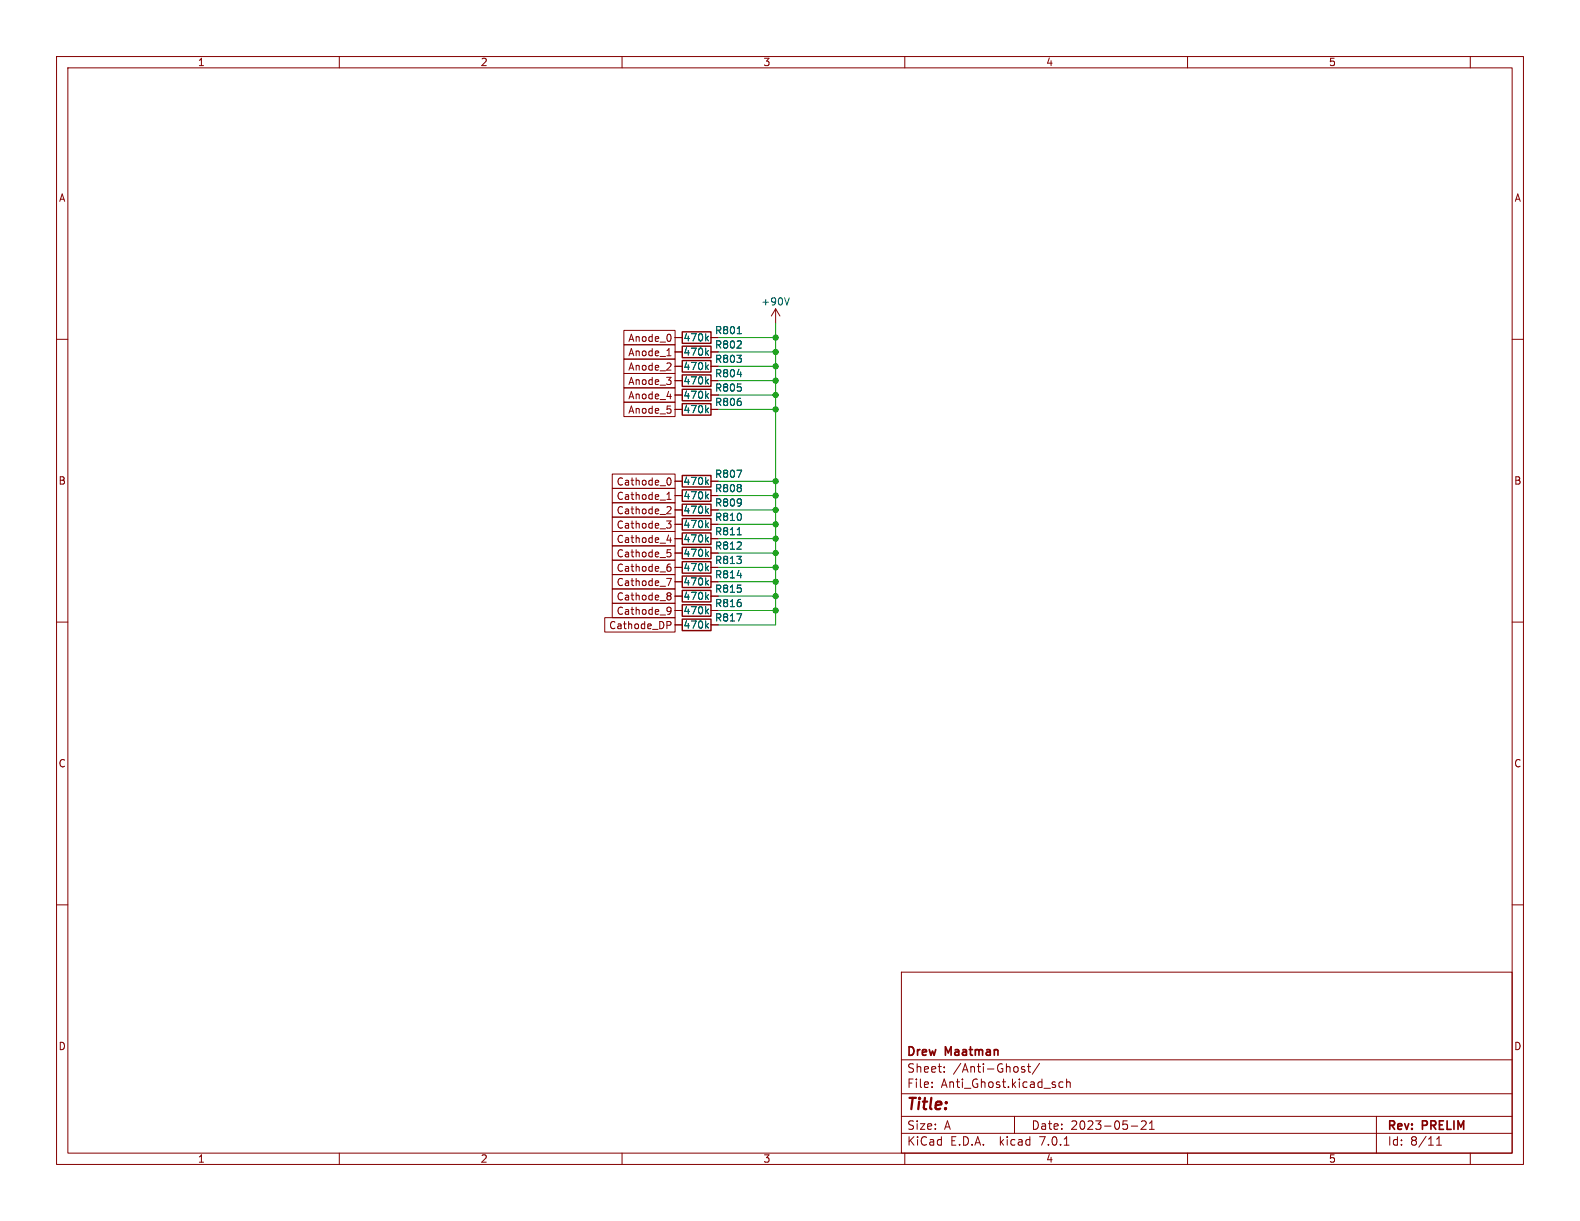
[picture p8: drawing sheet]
<svg xmlns="http://www.w3.org/2000/svg" width="279mm" height="216mm" viewBox="0 0 279 216" stroke-linecap="round" stroke-linejoin="round" font-family="sans-serif">
<g fill="none" stroke="#840000" stroke-width=".18">
<path d="M10 10h259.4v195.9h-259.4zM12 12h255.4v191.9h-255.4zM60 10v2M110 10v2M160 10v2M210 10v2M260 10v2M10 60h2M110.3 58.4h9.1v2.6h-9.1zM118.6 59.3v.8M119.4 59.7h1.2M125.7 59.7h1.3"/>
<path d="M137.2 54.6l-.8 1.3M137.2 54.6v2.6M137.2 54.6l.7 1.3M267.4 60h2M110.3 66h9.1v2.6h-9.1zM110.3 63.5h9.1v2.5h-9.1zM110.3 61h9.1v2.5h-9.1zM110.3 71.1h9.1v2.6h-9.1zM110.3 68.6h9.1v2.5h-9.1zM117.9 66.7h.8l-.5 .5M117.9 62.9h.8M117.9 70.1h.8"/>
<path d="M118 71.8h.6M118.5 64.2l.2 .2-.1 .3-.7 .7h.8M118.5 72.3l.2 .2-.2 .5M118.6 67.3v.6M119.4 67.3h1.2M119.4 69.9h1.2M119.4 62.2h1.2M119.4 72.4h1.2M119.4 64.8h1.2M125.7 67.3h1.3M125.7 69.9h1.3M125.7 62.2h1.3"/>
<path d="M125.7 72.4h1.3M125.7 64.8h1.3M108.3 88.9h11.1v2.5h-11.1zM108.3 96.5h11.1v2.6h-11.1zM108.3 99.1h11.1v2.5h-11.1zM108.3 94h11.1v2.5h-11.1zM108.3 86.4h11.1v2.5h-11.1zM108.3 83.8h11.1v2.6h-11.1zM108.3 91.4h11.1v2.6h-11.1zM117.9 92.1h.8l-.5 .5 .4 .1 .1 .4-.3 .3h-.3M117.9 88.3h.8M117.9 87.4l.4-.4v1.3"/>
<path d="M118 89.6h.4l.3 .3-.8 .9h.8M118 97.7h.4l.3 .2-.2 .5h-.5M118 97.2h.6M118.1 84.6l.1-.1a.68 .68 0 0 1 .5 .6 .68 .68 0 0 1-.5 .7l-.1-.1M118.2 94.6l-.3 .9h.8M118.5 99.7l-.4 .2M118.5 95.1v.8M119.4 85.1h1.2M119.4 95.3h1.2M119.4 97.8h1.2M119.4 92.7h1.2M119.4 90.2h1.2"/>
<path d="M119.4 87.6h1.2M125.7 85.1h1.3M125.7 95.3h1.3M125.7 97.8h1.3M125.7 92.7h1.3M125.7 90.2h1.3M125.7 87.6h1.3M10 110h2M106.9 109.2h12.5v2.6h-12.5zM108.3 101.6h11.1v2.5h-11.1zM108.3 104.1h11.1v2.6h-11.1zM108.3 106.7h11.1v2.5h-11.1z"/>
<path d="M117.9 102.3h.8l-.5 1.2M117.9 109.9h.5l.3 .2-.2 .4-.6 .1M118.1 100.3l.3-.1 .3 .3-.2 .4h-.4M118.1 104.9l.3-.1 .2 .1 .1 .2-.3 .3M118.1 107.4h.3l.2 .1a.84 .84 0 0 1-.3 1.1h-.2M118.1 105.3l.1 .1M118.2 105.4h.2M118.2 105.4h-.1M118.4 105.4l.3 .2-.1 .4-.2 .1-.3-.1M118.7 107.9l-.3 .2h-.3M119.4 100.3h1.2M119.4 110.5h1.2"/>
<path d="M119.4 108h1.2M119.4 105.4h1.2M119.4 102.9h1.2M125.7 100.3h1.3M125.7 110.5h1.3M125.7 108h1.3M125.7 105.4h1.3M125.7 102.9h1.3M267.4 110h2M10 160h2M267.4 160h2M159.4 171.9h108v32h-108z"/>
<path d="M159.4 197.4h108M159.4 193.4h108M159.4 187.4h108M164.8 192.2v.1M164.8 191.4v.1M167 189.5v.1M167 188.7v.1M179.4 197.4v3M181.2 188.7l-.4-.1-.2 .2 .1 .2 .5 .2v.3h-.6M181.7 188.6h.6M181.9 188.1v1.3l.4 .2M183.8 188l-1.3 2"/>
<path d="M188 191.4l-.5-.1-.2 .3v.4l.1 .2h.6M188.6 191.4l.2-.1 .4 .1 .1 .9M188.6 190.8v1.5M200 199.1h1.2M201.8 198.3l.6-.1 .2 .1 .1 .3-.9 1.1h.9M203.3 199.7h.8M203.3 198.6l.4-.4v1.5M243.4 197.4v6.5M60 203.9v2M110 203.9v2M159.4 200.4h108M160 203.9v2"/>
<path d="M188.2 202.5h.8M210 203.9v2M254 202.5h.9M254 201.4l.5-.4v1.5M260 203.9v2"/>
</g>
<g fill="none" stroke="#006464" stroke-width=".18">
<path d="M124.9 59.8l.4 .5M125.3 59.4l-.5 .5M130.4 59h.7M139.6 52.7l-.4 1.2M124.9 67.4l.4 .5M124.9 70l.4 .4M124.9 62.3l.4 .5M124.9 72.5l.4 .5M124.9 64.9l.4 .5M125.3 67.1l-.5 .4M125.3 69.6l-.5 .5M125.3 62l-.5 .5"/>
<path d="M125.3 72.1l-.5 .5M125.3 64.5l-.5 .5M124.9 85.2l.4 .5M124.9 95.4l.4 .4M124.9 97.9l.4 .5M124.9 92.8l.4 .5M124.9 90.3l.4 .5M124.9 87.7l.4 .5M125.3 84.8l-.5 .5M125.3 95l-.5 .5M125.3 97.5l-.5 .5M125.3 92.5l-.5 .4"/>
<path d="M125.3 89.9l-.5 .5M125.3 87.4l-.5 .5M130.4 94.6h.7M124.9 100.4l.4 .5M124.9 110.6l.4 .5M124.9 108.1l.4 .4M124.9 105.5l.4 .5M124.9 103l.4 .5M125.3 100.1l-.5 .5M125.3 110.2l-.5 .5M125.3 107.7l-.5 .5M125.3 105.2l-.5 .4"/>
<path d="M125.3 102.6l-.5 .5"/>
</g>
<g fill="none" stroke="#840000" stroke-width=".25">
<path d="M120.6 58.7h5.1v2h-5.1zM120.6 66.3h5.1v2h-5.1zM120.6 68.8h5.1v2.1h-5.1zM120.6 61.2h5.1v2h-5.1zM120.6 71.4h5.1v2h-5.1zM120.6 63.8h5.1v2h-5.1zM120.6 84.1h5.1v2h-5.1zM120.6 99.3h5.1v2h-5.1zM120.6 94.2h5.1v2.1h-5.1zM120.6 96.8h5.1v2h-5.1zM120.6 91.7h5.1v2h-5.1zM120.6 89.2h5.1v2h-5.1z"/>
<path d="M120.6 86.6h5.1v2h-5.1zM120.6 109.5h5.1v2h-5.1zM120.6 106.9h5.1v2.1h-5.1zM120.6 104.4h5.1v2h-5.1zM120.6 101.9h5.1v2h-5.1z"/>
</g>
<g fill="none" stroke="#009600" stroke-width=".18">
<path d="M127 59.7h10.2M137.2 57.2v53.3h-10.2M127 67.3h10.2M127 72.4h10.2M127 64.8h10.2M127 69.9h10.2M127 62.2h10.2M127 85.1h10.2M127 95.3h10.2M127 87.6h10.2M127 92.7h10.2M127 90.2h10.2"/>
<path d="M127 97.8h10.2M127 108h10.2M127 105.4h10.2M127 102.9h10.2M127 100.3h10.2"/>
</g>
<g fill="#009600" stroke="#009600" stroke-width=".18">
<circle cx="137.2" cy="85.1" r=".46"/>
<circle cx="137.2" cy="87.6" r=".46"/>
<circle cx="137.2" cy="64.8" r=".46"/>
<circle cx="137.2" cy="62.2" r=".46"/>
<circle cx="137.2" cy="59.7" r=".46"/>
<circle cx="137.2" cy="67.3" r=".46"/>
<circle cx="137.2" cy="69.9" r=".46"/>
<circle cx="137.2" cy="72.4" r=".46"/>
<circle cx="137.2" cy="100.3" r=".46"/>
<circle cx="137.2" cy="97.8" r=".46"/>
<circle cx="137.2" cy="102.9" r=".46"/>
<circle cx="137.2" cy="95.3" r=".46"/>
<circle cx="137.2" cy="90.2" r=".46"/>
<circle cx="137.2" cy="92.7" r=".46"/>
<circle cx="137.2" cy="105.4" r=".46"/>
<circle cx="137.2" cy="108" r=".46"/>
</g>
<text font-size="2.8" fill="#840000" x="160.4" y="196.7">Title:</text>
<g font-size="2.1" fill="#840000">
<text x="160.4" y="189.8">Sheet:</text>
<text x="160.4" y="187">Drew</text>
<text x="167.3" y="187">Maatman</text>
<text x="168.6" y="189.8">/Anti-Ghost/</text>
<text x="160.4" y="192.5">File:</text>
<text x="166.4" y="192.5">Anti_Ghost.kicad_sch</text>
<text x="160.4" y="202.7">KiCad</text>
<text x="160.4" y="199.9">Size:</text>
<text x="167" y="199.9">A</text>
<text x="168.1" y="202.7">E.D.A.</text>
<text x="176.8" y="202.7">kicad</text>
<text x="182.4" y="199.9">Date:</text>
<text x="183.9" y="202.7">7.0.1</text>
<text x="189.3" y="199.9">2023-05-21</text>
<text x="245.4" y="200.1">Rev:</text>
<text x="245.4" y="202.7">Id:</text>
<text x="249.4" y="202.7">8/11</text>
<text x="251.6" y="200.1">PRELIM</text>
</g>
<g font-size="1.8" fill="#840000">
<text x="35" y="11.8">1</text>
<text x="85" y="11.8">2</text>
<text x="135" y="11.8">3</text>
<text x="185" y="11.8">4</text>
<text x="235" y="11.8">5</text>
<text x="10.4" y="35.8">A</text>
<text x="267.8" y="35.8">A</text>
<text x="111" y="65.7">Anode_2</text>
<text x="111" y="63.1">Anode_1</text>
<text x="111" y="60.6">Anode_0</text>
<text x="111" y="68.2">Anode_3</text>
<text x="111" y="70.8">Anode_4</text>
<text x="111" y="73.3">Anode_5</text>
<text x="10.3" y="85.8">B</text>
<text x="108.9" y="88.5">Cathode_1</text>
<text x="108.9" y="86">Cathode_0</text>
<text x="267.7" y="85.8">B</text>
<text x="108.9" y="91.1">Cathode_2</text>
<text x="108.9" y="93.6">Cathode_3</text>
<text x="108.9" y="98.7">Cathode_5</text>
<text x="108.9" y="101.2">Cathode_6</text>
<text x="108.9" y="96.2">Cathode_4</text>
<text x="108.9" y="103.8">Cathode_7</text>
<text x="108.9" y="106.3">Cathode_8</text>
<text x="107.6" y="111.4">Cathode_DP</text>
<text x="108.9" y="108.9">Cathode_9</text>
<text x="10.3" y="135.8">C</text>
<text x="267.7" y="135.8">C</text>
<text x="10.3" y="185.8">D</text>
<text x="267.7" y="185.8">D</text>
<text x="35" y="205.7">1</text>
<text x="85" y="205.7">2</text>
<text x="135" y="205.7">3</text>
<text x="185" y="205.7">4</text>
<text x="235" y="205.7">5</text>
</g>
<g font-size="1.8" fill="#006464">
<text x="126.4" y="59.2">R801</text>
<text x="134.6" y="54.2">+90V</text>
<text x="120.8" y="60.5">470k</text>
<text x="120.8" y="63.1">470k</text>
<text x="120.8" y="65.6">470k</text>
<text x="126.4" y="61.8">R802</text>
<text x="126.4" y="64.3">R803</text>
<text x="120.8" y="68.1">470k</text>
<text x="120.8" y="70.7">470k</text>
<text x="126.4" y="66.9">R804</text>
<text x="126.4" y="69.4">R805</text>
<text x="126.4" y="71.9">R806</text>
<text x="120.8" y="73.2">470k</text>
<text x="120.8" y="85.9">470k</text>
<text x="120.8" y="88.5">470k</text>
<text x="126.4" y="84.6">R807</text>
<text x="126.4" y="89.7">R809</text>
<text x="126.4" y="87.2">R808</text>
<text x="120.8" y="93.5">470k</text>
<text x="120.8" y="91">470k</text>
<text x="126.4" y="94.8">R811</text>
<text x="126.4" y="92.3">R810</text>
<text x="120.8" y="101.2">470k</text>
<text x="120.8" y="96.1">470k</text>
<text x="120.8" y="98.6">470k</text>
<text x="126.4" y="99.9">R813</text>
<text x="126.4" y="97.3">R812</text>
<text x="120.8" y="106.2">470k</text>
<text x="120.8" y="103.7">470k</text>
<text x="126.4" y="107.5">R816</text>
<text x="126.4" y="105">R815</text>
<text x="126.4" y="102.4">R814</text>
<text x="120.8" y="111.3">470k</text>
<text x="120.8" y="108.8">470k</text>
<text x="126.4" y="110">R817</text>
</g>
</svg>
